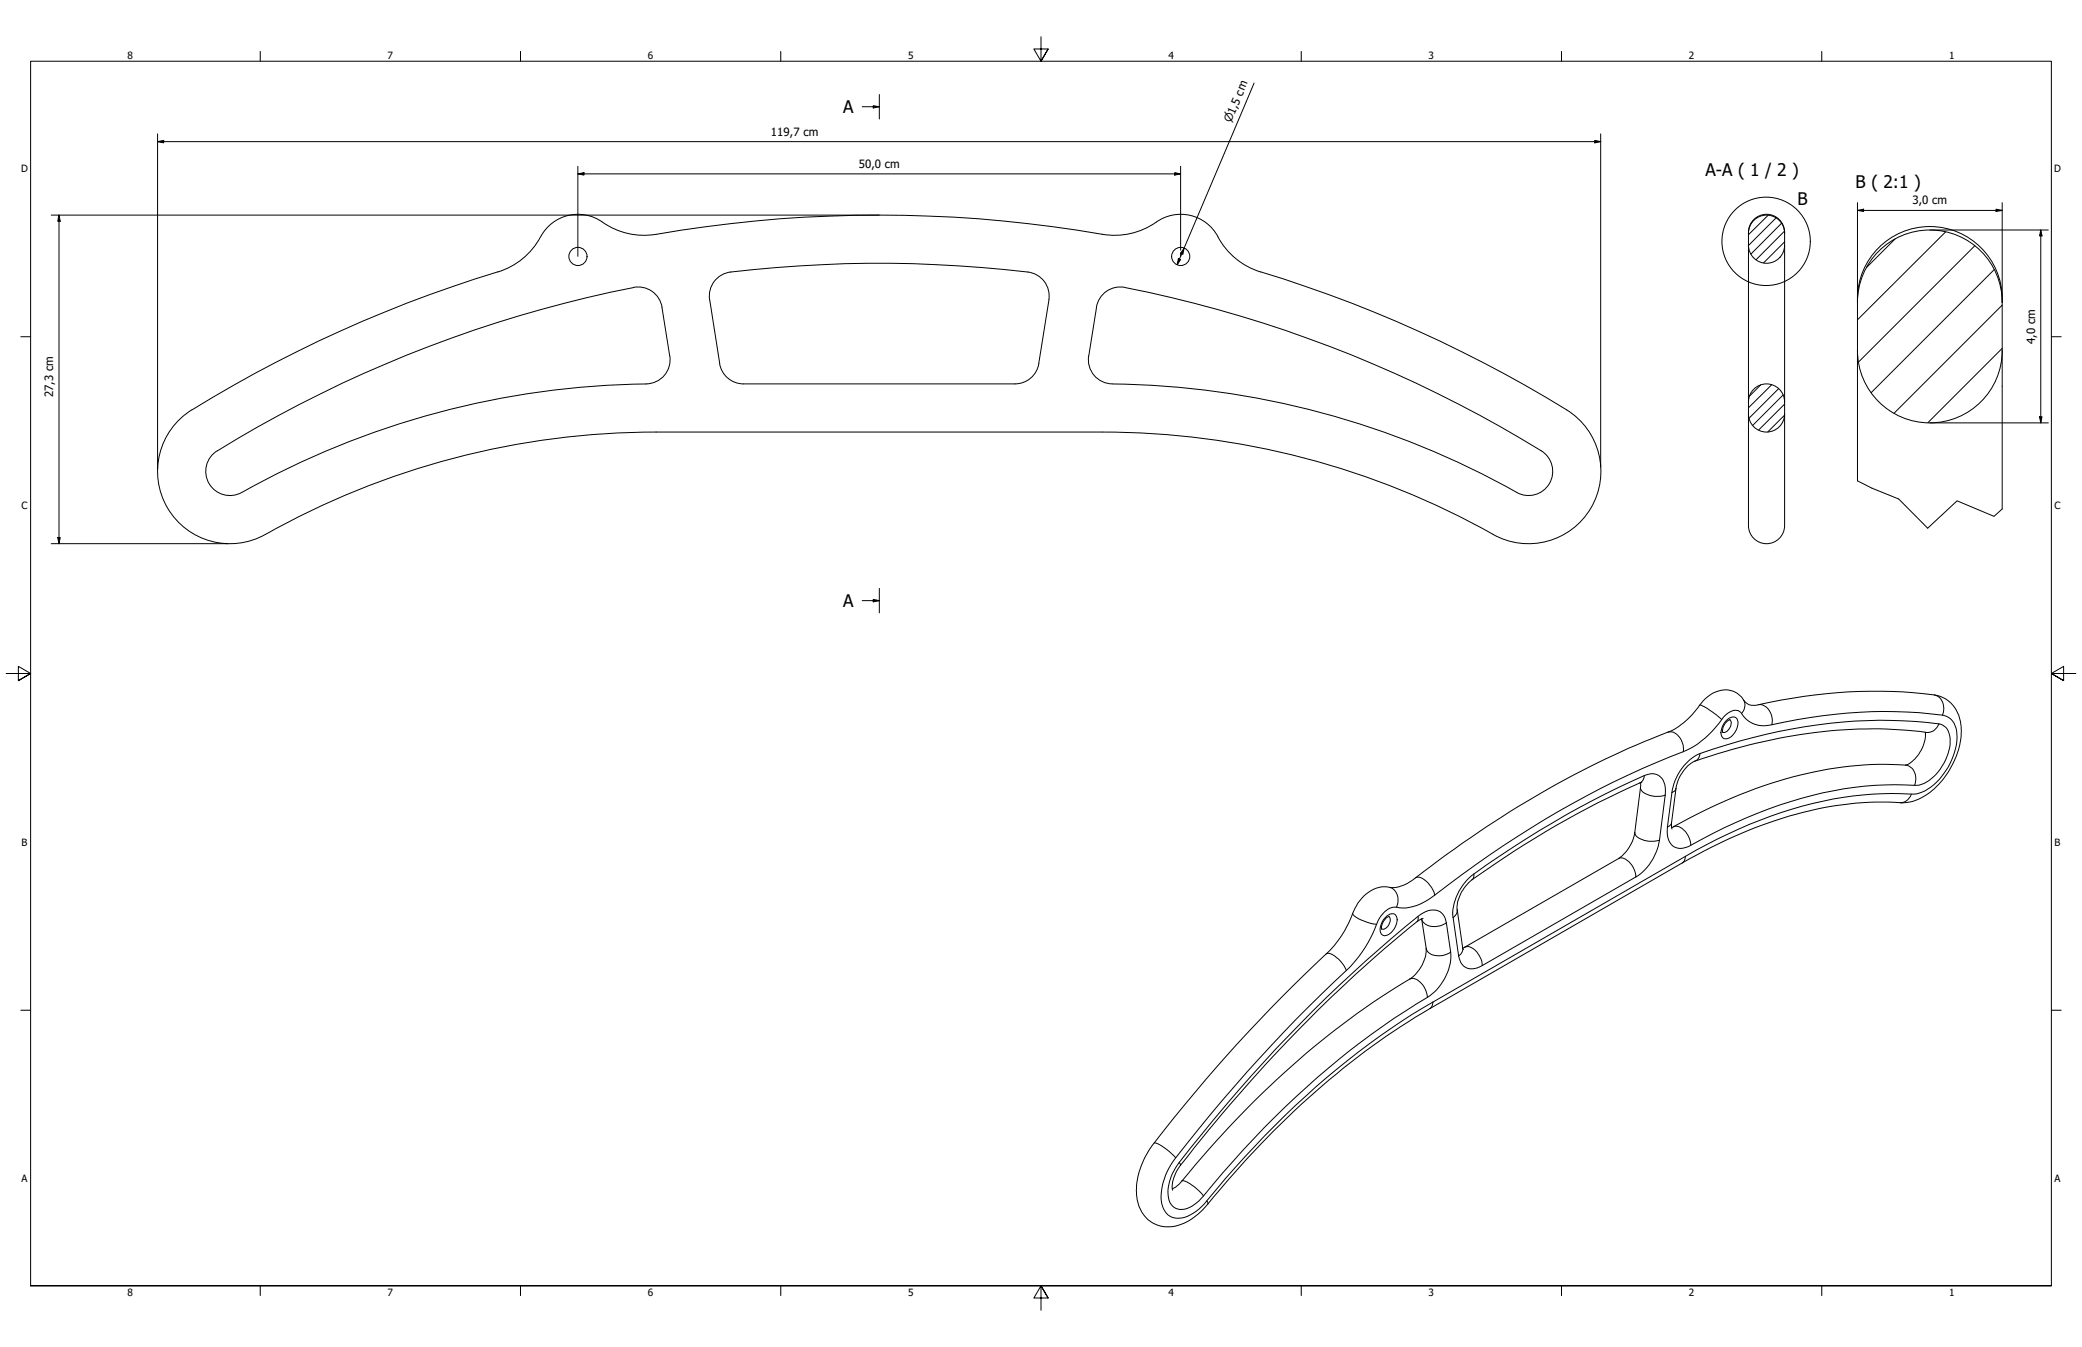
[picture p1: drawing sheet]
<svg xmlns="http://www.w3.org/2000/svg" width="864mm" height="559mm" viewBox="0 0 864 559" stroke-linecap="round" stroke-linejoin="round" font-family="sans-serif">
<!-- layer: Hatch (ISO) -->
<g fill="none" stroke="#000" stroke-width=".41">
<path d="M733.4 89.3l-8.1 8.1M736.7 90.4l-11.4 11.5M739 92.6l-12.7 12.8M740.2 95.9l-11.8 11.9M786 99.1l-11.8 11.9M807 96.2l-36.5 36.5M738.4 106.7l-.1 .1M740.2 100.3l-8.7 8.8M819.1 101.9l-48.2 48.3M827.2 111.8l-51.1 51.1M830.5 126.6l-44.9 44.8M730.3 159.7l-4.5 4.6"/>
<path d="M734.9 159.6l-9.6 9.6M830.5 144.5l-30.8 30.8M737.8 161.2l-12.3 12.3M739.6 163.8l-12.6 12.6M740.2 172.2l-6.9 7M740.2 167.6l-10.7 10.8"/>
</g>
<!-- layer: Visible (ANSI) -->
<g fill="none" stroke="#000" stroke-width=".41">
<path d="M224.2 98.2a30 30 0 0 1-17.7 14.6 539.1 539.1 0 0 0-128.7 58.4 30 30 0 0 0-7.7 40.5 30 30 0 0 0 40 10 330.7 330.7 0 0 1 162.1-42.5M479.7 92.1a30 30 0 0 1-22.5 5.1 547.8 547.8 0 0 0-188.1 .4 32 32 0 0 1-21.4-6.8 17.5 17.5 0 0 0-23.4 7.4M479.7 92.1a17.5 17.5 0 0 1 25.5 6.1M505.2 98.2a30 30 0 0 0 17.7 14.6 539 539 0 0 1 128.7 58.4 30 30 0 0 1 7.7 40.5 30 30 0 0 1-40 10M303 112.9a521.3 521.3 0 0 1 123.4 0M303.1 112.8a10 10 0 0 0-8.8 11.6M426.3 112.8a10 10 0 0 1 8.8 11.6M294.4 124.4l4.1 26.4M435.1 124.4l-4.2 26.4a10 10 0 0 1-9.9 8.5h-112.6a10 10 0 0 1-9.9-8.5M461.4 159.3a10 10 0 0 1-9.8-11.6l3.2-20.2a9.9 9.9 0 0 1 11.9-8.2 523.4 523.4 0 0 1 172.6 67.7M461.4 159.3a351.3 351.3 0 0 1 168.8 45.5 10 10 0 0 0 12.8-4.7 10 10 0 0 0-3.7-13.1M272.1 179.2h185.2a330.4 330.4 0 0 1 162.1 42.5"/>
<path d="M90.1 187a10 10 0 0 0-3.4 13.6 10 10 0 0 0 13.6 3.7M90.2 187a520.6 520.6 0 0 1 174.3-68 9.9 9.9 0 0 1 10.1 8.5l3.2 20.2a10 10 0 0 1-9.8 11.6 350.8 350.8 0 0 0-167.6 45M717.5 298.5a5.1 5.1 0 0 0-2.9 5.3M798.6 303.8a14.5 14.5 0 0 1-7.9 13.5 156.5 156.5 0 0 0-71.7 13.5 293.8 293.8 0 0 0-25.7 12.5M799.2 303.9a195.3 195.3 0 0 0-77.2 6.1l-3.2 .8a100 100 0 0 0-17.4 5.9 17.3 17.3 0 0 0-6.2 10.4l-1.9 14.3 .2 2.5M680.5 324.7l.1 1.4-2.5 19.3a16.5 16.5 0 0 1-6.8 10.8l-64.5 37.2M681.1 324.5a374.3 374.3 0 0 0-71.8 41.6 15.4 15.4 0 0 0-4.9 11.3l2.6 16.6M565.7 371.8a12.1 12.1 0 0 1 12-3.6 15.9 15.9 0 0 0 9.5-4 414.9 414.9 0 0 1 107.1-61.5l2.4-1.6a41.5 41.5 0 0 0 9.8-10.4 11 11 0 0 1 14.1-3.1l1.8 1.5a5.4 5.4 0 0 0 7 3.3 201.5 201.5 0 0 1 74.8-3.7 14.4 14.4 0 0 1 9.3 15.5 33.4 33.4 0 0 1-17.9 27.4 18.2 18.2 0 0 1-10 1.2 143 143 0 0 0-61 12 236 236 0 0 0-26.8 13.2l-104.7 60.4a341.9 341.9 0 0 0-89.5 77.9l-2.6 3.2a22.6 22.6 0 0 1-16.5 9.4 13.3 13.3 0 0 1-13.1-14.1 32.5 32.5 0 0 1 7.3-20.6 677.6 677.6 0 0 1 73.9-81 49.2 49.2 0 0 0 9.5-16.5l1.2-2.1zM576.2 380.2a5.2 5.2 0 0 0-3.1 5.3M589.7 381.2l1.9 12.2a15.7 15.7 0 0 1-6.8 12.7 360.5 360.5 0 0 0-91.8 80.6l-2.7 3.2a10.5 10.5 0 0 1-4.1 3.3M590.3 381l-1.1 .4a553.2 553.2 0 0 0-70.4 67.1l-11.9 13.6-17.3 21.3a12.6 12.6 0 0 0-3.2 10.4"/>
<circle cx="239.7" cy="106.4" r="3.8"/>
<circle cx="489.8" cy="106.4" r="3.8"/>
</g>
<!-- layer: Visible Narrow (ANSI) -->
<g fill="none" stroke="#000" stroke-width=".41">
<path d="M705 292.5l.8 .1 2.4 1.3 6 4.6M716.2 298.8a2.62 2.62 0 0 1 4.5-.2 6.6 6.6 0 0 1-5.1 7.9 2.7 2.7 0 0 1-1.5-4l1-2.4zM717.5 298.5a3.6 3.6 0 0 1-2.6 5.4l-.3-.1M723.2 290.4a4.8 4.8 0 0 1-.8 5.6M729.4 292.4a6.1 6.1 0 0 1 5.7 7.4l-.1 .9M802.3 288.3a5.9 5.9 0 0 1 3.4 8.4M691.9 303.7a5.4 5.4 0 0 1 5.9 4.5l.4 .9v2.7M698.2 311.8a39.9 39.9 0 0 0 17.2-14.9 5.3 5.3 0 0 1 6.1-1.8l.5 .4a11 11 0 0 0 13 5.2 198.7 198.7 0 0 1 71.7-3.8 8.2 8.2 0 0 1 5.1 9 27.6 27.6 0 0 1-14.5 22.7 8.2 8.2 0 0 1-4.5 .8 148.6 148.6 0 0 0-67.1 12.6l-13.3 6.1-13.3 7.2M698.2 311.8a404.8 404.8 0 0 0-104.6 60.6 19.4 19.4 0 0 1-15.7 3.9 10.2 10.2 0 0 0-6.9 7.2 50.6 50.6 0 0 1-12.5 19.1 620.9 620.9 0 0 0-72.8 80.5 22.9 22.9 0 0 0-3.5 17.2 7 7 0 0 0 10.3 4.3l3.6-2 2.3-2.1a395.5 395.5 0 0 1 73.7-70.5l13.3-9 9-5.3M705.2 312.6l-.8 2.1-1.5 1.1M790.4 317.4a5.9 5.9 0 0 1 3.8 8.4M804.2 300.3a6.1 6.1 0 0 1 4.7 7.2 21.9 21.9 0 0 1-10.8 17.5l-1 .4a14.2 14.2 0 0 1-7 .2 155.9 155.9 0 0 0-70.3 15.7l-9.2 4.4-9.3 5a5.9 5.9 0 0 1-8.8-1.5l-.9-2.7v-3.4"/>
<path d="M804.2 300.3a208.6 208.6 0 0 0-88 8.7l-11 3.6a21.1 21.1 0 0 0-11.7 16.2M804.2 300.3a5 5 0 0 1-5 3.6M680.5 326.7a4.5 4.5 0 0 0 3.9 3.3l3.9 .4 2.4-.5M682.1 321.7a5.7 5.7 0 0 1 8.6 4.8v3.4M682.1 321.7l-.6 2-1.3 1.1M682.1 321.7a389.4 389.4 0 0 0-70.8 40.9M690.7 329.9l-2.4 18.7M693.5 328.8l-1.9 14.3M695.2 327.1l-.3 .8-1.4 .9M792.8 329.4a4.9 4.9 0 0 1-4.6 3.6M671.3 356.2a4.1 4.1 0 0 1 4.9 1.9l1.6 2.4 .7 3.3M678.1 345.4a4.5 4.5 0 0 0 4 3.3l3.8 .3 2.4-.4"/>
<path d="M688.3 348.6a22.3 22.3 0 0 1-9.8 15.2M693.3 341.4l-.3 .7-1.4 1M694.1 343a5.4 5.4 0 0 1 6 3.5l1 2.5 .2 1.7M699.1 355.3l-.5 1.9-.8 .8M699.1 355.3l-104.7 60.4M561.1 378.9a7.3 7.3 0 0 0 5.2 3.4l4.7 1.2M576.4 368.1a5.8 5.8 0 0 1 2.9 8.2M587.2 364.2a4.3 4.3 0 0 1 4.8 1.7l1.9 2.3 1.2 3.1M604.4 377.4l-.3 1.7-1.4 1.6M611.3 362.6a21.2 21.2 0 0 0-8.6 18.1M611.3 362.6v1.2l-.8 1.2M678.5 363.8l-63.7 36.8"/>
<path d="M550.1 395.7a4 4 0 0 1 4.3 1.6 13.2 13.2 0 0 1 4.1 5.3M574.8 380.5a2.67 2.67 0 0 1 4.2-.7 6.5 6.5 0 0 1-4.8 8.4 2.82 2.82 0 0 1-1.5-4.1l1-2.3zM576.2 380.2a3.7 3.7 0 0 1-2.7 5.3l-.4-.1M588.2 380.2l.1 1.1-.5 1.1M589.7 381.3a5.5 5.5 0 0 0 6.9 2.9l3.3-1.3M591.6 393.4a4.8 4.8 0 0 0 5.8 3.1l1.9-.3 2.4-1.2M599.9 382.9a5.9 5.9 0 0 0-3.5-5.1 5.9 5.9 0 0 0-6.2 1 532.4 532.4 0 0 0-61.1 56.5 613.3 613.3 0 0 0-41.6 49.3 16.4 16.4 0 0 0-2.2 14.3 5.9 5.9 0 0 0 9 1.6l3-2.3a383.3 383.3 0 0 1 80.9-75.7l9.2-5.9a32.5 32.5 0 0 0 7.6-5.1 21.2 21.2 0 0 0 6.7-16.5M599.9 382.9l1.8 12.1M602.7 380.7l2.3 15.9M605 396.6a5.7 5.7 0 0 0 8.8 4.5l1-.5M606.7 393.3l-.2 1.7-1.5 1.6M607.6 392.9a4.7 4.7 0 0 1 5.5 2.7l1.3 2.5 .4 2.5"/>
<path d="M584.8 406.1a4.4 4.4 0 0 1 4.9 2l1.5 2.4 .9 3.3M594.4 415.7l-.5 2-.8 .7M478.7 474.2a12.7 12.7 0 0 1 7.5 4.6l1.5 1.5M489.1 482.3l.5 1.1M490.3 489.9a13.8 13.8 0 0 1 8 5.1l.9 1.1M500.5 498.2l.6 .8-.1 .5"/>
</g>
<!-- layer: Visible (ISO) -->
<g fill="none" stroke="#000" stroke-width=".41">
<path d="M725.3 96.7a7.5 7.5 0 0 1 7.4-7.5 7.5 7.5 0 0 1 7.5 7.5M725.3 96.4a7.5 7.5 0 0 1 7.4-7.5 7.5 7.5 0 0 1 7.5 7.5M725.3 96.4v70.3M740.2 96.4v70.3M725.3 101.7a7.5 7.5 0 0 0 7.4 7.5 7.5 7.5 0 0 0 7.5-7.5M770.5 124v75.5M770.5 124a30 30 0 0 1 30-30 30 30 0 0 1 30 30M770.5 125.4a30 30 0 0 1 30-30 30 30 0 0 1 30 30M830.5 124v87.2M770.5 145.4a30 30 0 0 0 30 30 30 30 0 0 0 30-30M725.3 166.8a7.5 7.5 0 0 1 7.4-7.5 7.5 7.5 0 0 1 7.5 7.5M725.3 171.7a7.5 7.5 0 0 0 7.4 7.5 7.5 7.5 0 0 0 7.5-7.5"/>
<path d="M725.3 171.7v46.3M725.3 166.7v5M740.2 171.7v46.3M740.2 166.7v5M725.3 218.1a7.5 7.5 0 0 0 7.4 7.5 7.5 7.5 0 0 0 7.5-7.5"/>
</g>
<!-- layer: Break Line (ISO) -->
<path d="M770.5 199.5l6 3 11.1 4.5 12 12.1 12.2-11.3 15.3 6.4 3.4-3" fill="none" stroke="#000" stroke-width=".41"/>
<!-- layer: Section Line (ISO) -->
<path d="M364.7 39.2v10.2M357.6 44.3h7.1M362.2 43.9l2.5 .4-2.5 .5zM357.6 249.2h7.1M362.2 248.7l2.5 .5-2.5 .5zM364.7 244.1v10.2" fill="none" stroke="#000" stroke-width=".41"/>
<path d="M362.2 43.9l2.5 .4-2.5 .5zM362.2 248.7l2.5 .5-2.5 .5z" fill="#000"/>
<!-- layer: Detail Boundary (ISO) -->
<circle cx="732.6" cy="100.1" r="18.3" fill="none" stroke="#000" stroke-width=".41"/>
<!-- layer: Border (ANSI) -->
<g fill="none" stroke="#000" stroke-width=".41">
<path d="M431.8 15.2v10.2l-3-5.1h6l-3 5.1 3-5.1M107.9 21.3v4.1M215.9 21.3v4.1M323.8 21.3v4.1M539.8 21.3v4.1M647.7 21.3v4.1M755.6 21.3v4.1M8.6 139.7h4.1M850.9 139.7h4.1M2.5 279.4h10.2l-5.1-3v6l5.1-3-5.1 3M861.1 279.4h-10.2l5.1-3v6l-5.1-3 5.1 3M8.6 419.1h4.1"/>
<path d="M850.9 419.1h4.1M12.7 533.4v-508h838.2v508h-838.2h838.2M107.9 533.4v4.1M215.9 533.4v4.1M323.8 533.4v4.1M434.8 538.5l-3-5.1 3 5.1h-6l3-5.1v10.2M539.8 533.4v4.1M647.7 533.4v4.1M755.6 533.4v4.1"/>
</g>
<!-- layer: Dimension (ISO) -->
<g fill="none" stroke="#000" stroke-width=".41">
<path d="M520.2 34.5l-31.9 75.3M65.4 58.8l2.5-.5v1zM65.4 58.8h598.6M65.4 55.5v139.2M661.5 58.3l2.5 .5-2.5 .5zM664 55.5v138.3M239.7 72.1l2.5-.5v1zM239.7 72.1h250M239.7 69v37.3M487.3 71.6l2.4 .5-2.4 .5zM489.7 69v34.8M21.3 89.2h343.4"/>
<path d="M24.5 89.2l.5 2.6h-1zM24.5 89.2v136.4M770.5 87.3l2.5-.5v.9zM770.5 87.3h60M770.5 84.1v41.3M800.5 95.4h49.1M828 86.8l2.5 .5-2.5 .4zM830.5 84.1v41.3M846.5 95.4l.5 2.5h-1zM846.5 95.4v80M488.8 107.4l.9 .3-1.4 2.1zM489.7 104.9v1.4"/>
<path d="M491.2 103l-.6 2.4-.9-.3zM800.5 175.4h49.1M846 172.9h1l-.5 2.5zM21.3 225.6h73.3M24 223h1l-.5 2.6z"/>
</g>
<path d="M65.4 58.8l2.5-.5v1zM661.5 58.3l2.5 .5-2.5 .5zM239.7 72.1l2.5-.5v1zM487.3 71.6l2.4 .5-2.4 .5zM24.5 89.2l.5 2.6h-1zM770.5 87.3l2.5-.5v.9zM828 86.8l2.5 .5-2.5 .4zM846.5 95.4l.5 2.5h-1zM488.8 107.4l.9 .3-1.4 2.1zM491.2 103l-.6 2.4-.9-.3zM846 172.9h1l-.5 2.5zM24 223h1l-.5 2.6z" fill="#000"/>
<g font-size="7.2">
<text x="349.7" y="46.9">A</text>
<text x="707.4" y="73.2">A-A ( 1 / 2 )</text>
<text x="769.7" y="77.8">B ( 2:1 )</text>
<text x="745.7" y="85.1">B</text>
<text x="349.7" y="251.8">A</text>
</g>
<g font-size="4.7">
<text x="319.8" y="56.4">119,7 cm</text>
<text x="356.2" y="69.8">50,0 cm</text>
<text x="793.2" y="84.8">3,0 cm</text>
<text x="844.1" y="142.7" transform="rotate(-90 844.1 142.7)">4,0 cm</text>
<text x="22" y="164.8" transform="rotate(-90 22 164.8)">27,3 cm</text>
</g>
<text font-size="4.6" x="510.5" y="51.2" transform="rotate(-67 510.5 51.2)">⌀1,5 cm</text>
<g font-size="4.1">
<text x="52.8" y="24.4">8</text>
<text x="160.8" y="24.4">7</text>
<text x="268.7" y="24.4">6</text>
<text x="376.7" y="24.4">5</text>
<text x="484.6" y="24.4">4</text>
<text x="592.6" y="24.4">3</text>
<text x="700.5" y="24.4">2</text>
<text x="808.5" y="24.4">1</text>
<text x="8.7" y="71.4">D</text>
<text x="852" y="71.4">D</text>
<text x="8.9" y="211.1">C</text>
<text x="852.2" y="211.1">C</text>
<text x="8.9" y="350.8">B</text>
<text x="852.2" y="350.8">B</text>
<text x="8.9" y="490.5">A</text>
<text x="852.2" y="490.5">A</text>
<text x="52.8" y="537.5">8</text>
<text x="160.8" y="537.5">7</text>
<text x="268.7" y="537.5">6</text>
<text x="376.7" y="537.5">5</text>
<text x="484.6" y="537.5">4</text>
<text x="592.6" y="537.5">3</text>
<text x="700.5" y="537.5">2</text>
<text x="808.5" y="537.5">1</text>
</g>
</svg>
